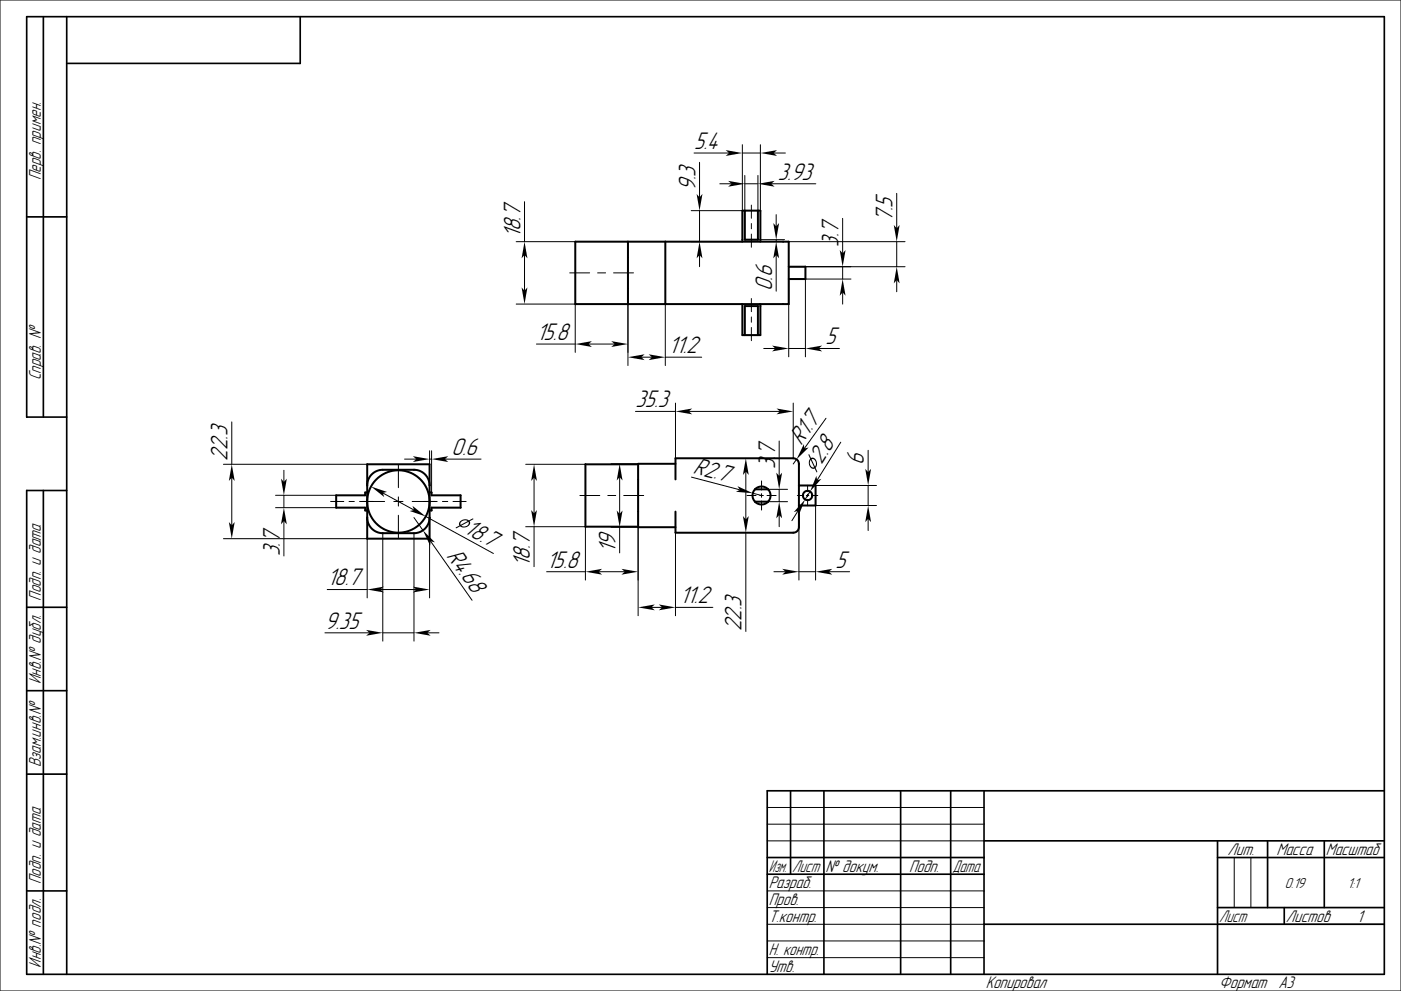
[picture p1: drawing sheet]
<svg xmlns="http://www.w3.org/2000/svg" width="420mm" height="297mm" viewBox="0 0 420 297" stroke-linecap="round" stroke-linejoin="round" font-family="sans-serif">
<g fill="none" stroke="#000" stroke-width=".3">
<path d="M0 0h420v297h-420zM208.1 45.9h10.5M209.7 48.6v10.5M215.8 55.1h3.5M222.6 43.4v19.7h-15.4M222.6 45.9h5.4M223.3 55.1h3.9M223.3 52.6v10.5M227.2 52.6v10.5M228 43.4v19.7M231.2 55.1h13.4M232 45.9h3.5"/>
<path d="M268.8 57.9v10.5M154.7 72.4h17.8M157.2 60.4v12M157.2 76.4v10.7M207.2 72.4h15.4M209.7 63.1v9.3M209.7 76.4v3.5M223.3 71.8h11.9M225.3 61.5v3.9M225.3 67v1.6M225.3 70.2v3.9M232.7 64.3v3.5"/>
<path d="M232.7 71.8v.6M232.7 76.4v10.9M236.5 79.9h34.8M236.5 72.4h34.8M252.6 65.4v10.5M252.6 79.9v3.7M268.8 72.4v7.5M154.7 91.1h17.8v14.5M170.8 81.8h6M179.2 81.8h2.3M183.9 81.8h6M188.3 91.1v18.5"/>
<path d="M199.5 91.1v18.5M225.3 89.5v3.9M225.3 95v1.6M225.3 98.2v3.9M236.5 83.6v23.3M252.6 87.6v3.5M255.1 83.6h-13.6v23.3M268.8 83.9v3.5M160.8 103.1h11.7M176.5 103.1h7.8M192.3 107.1h3.2M199.5 107.1h10.9"/>
<path d="M229 104.4h3.5M236.5 104.4h5M245.5 104.4h6.2M67 139.1h43.1M69.5 126.4v12.7M119.4 139.3v6.9M121.3 137.6h3.5M128.8 135.1v12.5M128.8 137.6h.6M129.4 135.1v12.5M133.4 137.6h10.8M157.6 139.2h17.9"/>
<path d="M183.3 139h8M190.5 123.3h12M202.5 120.8v16.6M206.5 123.3h27.3M233.6 132.2v10.5M237.8 120.8v16.6M238.8 137.7l-1 1.4M247.6 125.4l-6.5 9M252 132.5l-7 11.4M260.3 134.9v6.6M69.5 143.1v14.3M82.6 148.4h18.2"/>
<path d="M82.6 152.1h18.2M85.1 140.9v3.5M85.1 148.4v3.7M85.1 156.1v10.5M99.1 150.3h4M104.6 150.3h1.6M107.8 150.3h7.5M114.7 147.7l9.4 5.2M114.8 159.8v32.4M118.1 150.3h2.7M119.4 148.9v2.8M119.4 154.4v6.9"/>
<path d="M123.6 150.3h7.5M124.1 155.1l2.7 3.8M124.1 159.8v32.4M127.6 154.8l20.3 11.1M132.6 150.3h1.6M135.8 150.3h3.9M157.6 157.9h17.9v16M160.1 143.2v10.6M160.1 157.9v11.9M173.8 148.5h6M182.2 148.5h2.4M183.3 158h8"/>
<path d="M185.8 143v11M185.8 158v7.7M187 148.5h6M191.3 157.9v26.6M202.5 159.6v24.9M207.3 143l14.5 3.8M223.6 141.4v14.3M223.6 159.6v29.6M223.9 148.5h2.8M225.7 147.8l2.6 .7M227.8 148.5h1M228.3 144.1v2.8"/>
<path d="M228.3 148v1M228.3 150.1v2.8M229.9 148.5h2.8M230.3 146.7h5.8M230.3 150.4h5.8M233.6 146.7v3.7M233.6 154.3v3.6M239 148.5h1.9M239.2 153.1l-1.8 3M239.5 151.5v22.4M241.7 148.5h.8M242.1 145.4v2"/>
<path d="M242.1 148.1v.8M242.1 149.7v1.9M242.8 147.3l-1.4 2.4M243.3 148.5h1.9M244.5 145.5h18.3M260.3 145.5v6M260.3 155.5v3.5M262.8 151.5h-18.3v22.4M67 161.4h43.1v17.8M98.1 176.7h12M114.1 176.7h10.7M128.8 161.4v17.8"/>
<path d="M129.1 162.2l12.4 17.7M163.9 171.4h11.6M179.5 171.4h7.8M232 171.4h3.5M239.5 171.4h5M248.5 171.4h6.2M97.4 189.7h13.4M114.8 189.7h9.3M128.1 189.7h3.5M195.3 182h3.2M202.5 182h11.2M230 252h65"/>
<path d="M230 242h65M230 247h65M370 257v15M375 257v15M230 277h65M230 267h65M230 272h65M365 277h50M230 282h65M230 287h65"/>
</g>
<g fill="none" stroke="#000" stroke-width=".5">
<path d="M13 5v120M20 5v287M90 5v14h-70M8 65h12M20 125h-12v-120h407v287h-407v-145h12M13 147v145M8 182h12M8 207h12M8 232h12M237 237v25M247 237v55M270 237v55"/>
<path d="M285 237v55M295 237v55M415 237h-185v55M230 257h65M295 252h120M365 257h50M365 252v40M380 252v20M397 252v20M8 267h12M230 262h65M295 277h120"/>
<path d="M365 272h50M385 272v5"/>
</g>
<g fill="none" stroke="#000" stroke-width=".6">
<path d="M172.5 72.4h64v18.7h-64zM188.3 72.4v18.7M199.5 72.4v18.7M222.6 72.4v-9.3h5.4v9.3M223.3 63.1v8.7h3.9v-8.7M236.5 79.9h5v3.7h-5M222.6 91.1v9.3h5.4v-9.3M223.3 100.4v-8.7h3.9v8.7M110.1 139.1h18.7v22.3h-18.7zM191.3 139.2h-15.8v18.7h15.8M202.5 139h-11.2v19h11.2M110.1 155.1a4.7 4.7 0 0 0 4.7 4.7h9.3a4.7 4.7 0 0 0 4.7-4.7"/>
<path d="M110.1 145.5a4.7 4.7 0 0 1 4.7-4.7h9.3a4.7 4.7 0 0 1 4.7 4.7M110.1 147.6h-.6v.8h-8.7v3.7h8.7v.9h.6M128.8 147.6h.6v.8h8.7v3.7h-8.7v.9h-.6M202.5 143.7v-6.3h35.3a1.7 1.7 0 0 1 1.7 1.7v18.9a1.7 1.7 0 0 1-1.7 1.6h-35.3v-6.3M226.3 146.7a2.7 2.7 0 0 1 4 0M226.3 150.4a2.7 2.7 0 0 0 4 0M226.3 146.7l-.5 .8-.2 .8a2.7 2.7 0 0 0 .7 2.1M226.3 146.7h4M226.3 150.4h4M230.3 146.7a2.7 2.7 0 0 1 0 3.7M239.5 145.5h5v6h-5"/>
<circle cx="119.4" cy="150.3" r="9.3"/>
<circle cx="242.1" cy="148.5" r="1.4"/>
</g>
<g fill="#000">
<path d="M208.8 58.1l.9 1 .9-1-.9 5z" fill-rule="evenodd"/>
<path d="M217.6 45l5 .9-5 .8 1-.8z" fill-rule="evenodd"/>
<path d="M218.3 54.2l5 .9-5 .9 1-.9z" fill-rule="evenodd"/>
<path d="M227.2 55.1l5-.9-1 .9 1 .9z" fill-rule="evenodd"/>
<path d="M228 45.9l5-.9-1 .9 1 .8z" fill-rule="evenodd"/>
<path d="M157.2 72.4l.9 5-.9-1-.8 1z" fill-rule="evenodd"/>
<path d="M209.7 72.4l.9 5-.9-1-.9 1z" fill-rule="evenodd"/>
<path d="M231.8 66.8l.9 1 .9-1-.9 5z" fill-rule="evenodd"/>
<path d="M232.7 72.4l.9 5-.9-1-.9 1z" fill-rule="evenodd"/>
<path d="M251.7 74.9l.9 1 .9-1-.9 5z" fill-rule="evenodd"/>
<path d="M267.9 67.4l.9 1 .9-1-.9 5z" fill-rule="evenodd"/>
<path d="M156.4 86.1l.8 1 .9-1-.9 5z" fill-rule="evenodd"/>
<path d="M252.6 83.6l.9 5-.9-1-.9 1z" fill-rule="evenodd"/>
<path d="M268.8 79.9l.9 5-.9-1-.9 1z" fill-rule="evenodd"/>
<path d="M172.5 103.1l5-.9-1 .9 1 .9z" fill-rule="evenodd"/>
<path d="M183.3 102.2l5 .9-5 .9 1-.9z" fill-rule="evenodd"/>
<path d="M188.3 107.1l5-.9-1 .9 1 .8z" fill-rule="evenodd"/>
<path d="M194.5 106.2l5 .9-5 .8 1-.8z" fill-rule="evenodd"/>
<path d="M231.5 103.6l5 .8-5 .9 1-.9z" fill-rule="evenodd"/>
<path d="M241.5 104.4l5-.8-1 .8 1 .9z" fill-rule="evenodd"/>
<path d="M123.8 136.7l5 .9-5 .9 1-.9z" fill-rule="evenodd"/>
<path d="M129.4 137.6l5-.9-1 .9 1 .9z" fill-rule="evenodd"/>
<path d="M202.5 123.3l5-.9-1 .9 1 .9z" fill-rule="evenodd"/>
<path d="M232.8 122.4l5 .9-5 .9 1-.9z" fill-rule="evenodd"/>
<path d="M241 133.1l.1 1.3 1.3-.3-3.6 3.6z" fill-rule="evenodd"/>
<path d="M242.4 136.2l.7 1.1 .9-.1 .7 .8 .2 1.2-.4 1 .5 1.1-.1 .3-.7-1.2h-.8l-.7-.7-.2-1.2 .4-1zM243.3 137.6l1 2.2 .3-.7-.2-.9-.5-.6zM243.1 137.9l-.3 .7 .1 .9 .5 .5h.7z" fill-rule="evenodd"/>
<path d="M68.6 156.4l.9 1 .9-1-.9 5z" fill-rule="evenodd"/>
<path d="M69.5 139.1l.9 5-.9-1-.9 1z" fill-rule="evenodd"/>
<path d="M84.2 143.4l.9 1 .9-1-.9 5z" fill-rule="evenodd"/>
<path d="M85.1 152.1l.9 5-.9-1-.9 1z" fill-rule="evenodd"/>
<path d="M111.2 145.8l4.8 1.6-1.3 .3 .5 1.3z" fill-rule="evenodd"/>
<path d="M123.7 151.6l3.9 3.2-4.8-1.6 1.3-.3z" fill-rule="evenodd"/>
<path d="M138 156.2l1-.5h.9l.7 .3 1-.6 .3 .1-1.1 .7 .1 .9-.7 .7-1.2 .3-1.1-.4-1.2 .6v-.2l1-.6-.1-.7zM138.3 157.5l.7 .3 .9-.2 .5-.5 .1-.7zM138.3 156.4l-.3 .4 .1 .5 2.1-1.1-1-.2z" fill-rule="evenodd"/>
<path d="M159.2 152.9l.9 .9 .9-.9-.9 5z" fill-rule="evenodd"/>
<path d="M160.1 139.2l.9 4.9-.9-.9-.9 .9z" fill-rule="evenodd"/>
<path d="M184.9 153l.9 1 .8-1-.8 5z" fill-rule="evenodd"/>
<path d="M185.8 139l.8 5-.8-1-.9 1z" fill-rule="evenodd"/>
<path d="M221.1 145.7l4.6 2.1-5.1-.4 1.2-.6z" fill-rule="evenodd"/>
<path d="M222.7 154.7l.9 1 .9-1-.9 4.9z" fill-rule="evenodd"/>
<path d="M223.6 137.4l.9 4.9-.9-.9-.9 .9z" fill-rule="evenodd"/>
<path d="M232.7 141.6l.9 1.1 .9-1.1-.9 5.1z" fill-rule="evenodd"/>
<path d="M233.6 150.4l.9 5-.9-1.1-.9 1.1z" fill-rule="evenodd"/>
<path d="M241.4 149.7l-1.9 4.7-.3-1.3-1.2 .4z" fill-rule="evenodd"/>
<path d="M244.7 142.6l.3 1.3 1.2-.4-3.4 3.8z" fill-rule="evenodd"/>
<path d="M259.4 140.5l.9 1 .8-1-.8 5z" fill-rule="evenodd"/>
<path d="M260.3 151.5l.8 5-.8-1-.9 1z" fill-rule="evenodd"/>
<path d="M110.1 176.7l5-.9-1 .9 1 .9z" fill-rule="evenodd"/>
<path d="M123.8 175.8l5 .9-5 .9 1-.9z" fill-rule="evenodd"/>
<path d="M126.8 158.9l3.6 3.6-1.3-.3-.2 1.3z" fill-rule="evenodd"/>
<path d="M175.5 171.4l5-.9-1 .9 1 .8z" fill-rule="evenodd"/>
<path d="M186.3 170.5l5 .9-5 .8 1-.8z" fill-rule="evenodd"/>
<path d="M234.5 170.5l5 .9-5 .8 1-.8z" fill-rule="evenodd"/>
<path d="M244.5 171.4l5-.9-1 .9 1 .8z" fill-rule="evenodd"/>
<path d="M109.8 188.8l5 .9-5 .8 1-.8z" fill-rule="evenodd"/>
<path d="M124.1 189.7l5-.9-1 .9 1 .8z" fill-rule="evenodd"/>
<path d="M191.3 182l5-.8-1 .8 1 .9z" fill-rule="evenodd"/>
<path d="M197.5 181.2l5 .8-5 .9 1-.9z" fill-rule="evenodd"/>
</g>
<g font-size="6.7">
<text x="208.1" y="44.6">5.4</text>
<text x="233.2" y="53.8">3.93</text>
<text x="208.5" y="57.1" transform="rotate(-90 208.5 57.1)">9.3</text>
<text x="156" y="71.4" transform="rotate(-90 156 71.4)">18.7</text>
<text x="267.6" y="66.4" transform="rotate(-90 267.6 66.4)">7.5</text>
<text x="251.4" y="73.9" transform="rotate(-90 251.4 73.9)">3.7</text>
<text x="231.4" y="87.3" transform="rotate(-90 231.4 87.3)">0.6</text>
<text x="160.8" y="101.9">15.8</text>
<text x="200.5" y="105.8">11.2</text>
<text x="247.5" y="103.2">5</text>
<text x="190.5" y="122.1">35.3</text>
<text x="135.4" y="136.3">0.6</text>
<text x="240.2" y="133.6" transform="rotate(-54 240.2 133.6)">R1.7</text>
<text x="68.2" y="138.1" transform="rotate(-90 68.2 138.1)">22.3</text>
<text x="207.6" y="141.8" transform="rotate(15 207.6 141.8)">R2.7</text>
<text x="232.3" y="140.7" transform="rotate(-90 232.3 140.7)">3.7</text>
<text x="246.3" y="139.4" transform="rotate(-58 246.3 139.4)">2.8</text>
<text x="259" y="139.5" transform="rotate(-90 259 139.5)">6</text>
<text x="138.9" y="159.5" transform="rotate(29 138.9 159.5)">18.7</text>
<text x="83.9" y="166.6" transform="rotate(-90 83.9 166.6)">3.7</text>
<text x="133.8" y="166.7" transform="rotate(55 133.8 166.7)">R4.68</text>
<text x="184.5" y="165.7" transform="rotate(-90 184.5 165.7)">19</text>
<text x="158.9" y="169.8" transform="rotate(-90 158.9 169.8)">18.7</text>
<text x="163.9" y="170.1">15.8</text>
<text x="250.5" y="170.1">5</text>
<text x="98.1" y="175.4">18.7</text>
<text x="203.8" y="180.8">11.2</text>
<text x="97.4" y="188.4">9.35</text>
<text x="222.3" y="189.2" transform="rotate(-90 222.3 189.2)">22.3</text>
</g>
<g font-size="4.7">
<text x="12.2" y="54" transform="rotate(-90 12.2 54)">Перв. примен.</text>
<text x="12.2" y="114" transform="rotate(-90 12.2 114)">Справ. №</text>
<text x="12.2" y="180" transform="rotate(-90 12.2 180)">Подп. и дата</text>
<text x="12.2" y="205" transform="rotate(-90 12.2 205)">Инв.№ дубл.</text>
<text x="12.2" y="230" transform="rotate(-90 12.2 230)">Взам.инв.№</text>
<text x="368" y="256.2">Лит.</text>
<text x="382.7" y="256.2">Масса</text>
<text x="397.5" y="256.2">Масштаб</text>
<text x="230.5" y="261.3">Изм.</text>
<text x="237.5" y="261.3">Лист</text>
<text x="247.5" y="261.3">№ докум.</text>
<text x="272.5" y="261.3">Подп.</text>
<text x="285.5" y="261.3">Дата</text>
<text x="12.2" y="265" transform="rotate(-90 12.2 265)">Подп. и дата</text>
<text x="230.5" y="266.3">Разраб.</text>
<text x="230.5" y="271.3">Пров.</text>
<text x="230.5" y="276.3">Т.контр.</text>
<text x="365.5" y="276.2">Лист</text>
<text x="385.5" y="276.2">Листов</text>
<text x="406.8" y="276.3">1</text>
<text x="230.5" y="286.3">Н. контр.</text>
<text x="12.2" y="290" transform="rotate(-90 12.2 290)">Инв.№ подл.</text>
<text x="230.5" y="291.3">Утв.</text>
<text x="295.5" y="296.3">Копировал</text>
<text x="365.5" y="296.3">Формат</text>
<text x="383.2" y="296.3">A3</text>
</g>
<g font-size="4">
<text x="385.2" y="266">0.19</text>
<text x="404" y="266">1:1</text>
</g>
</svg>
